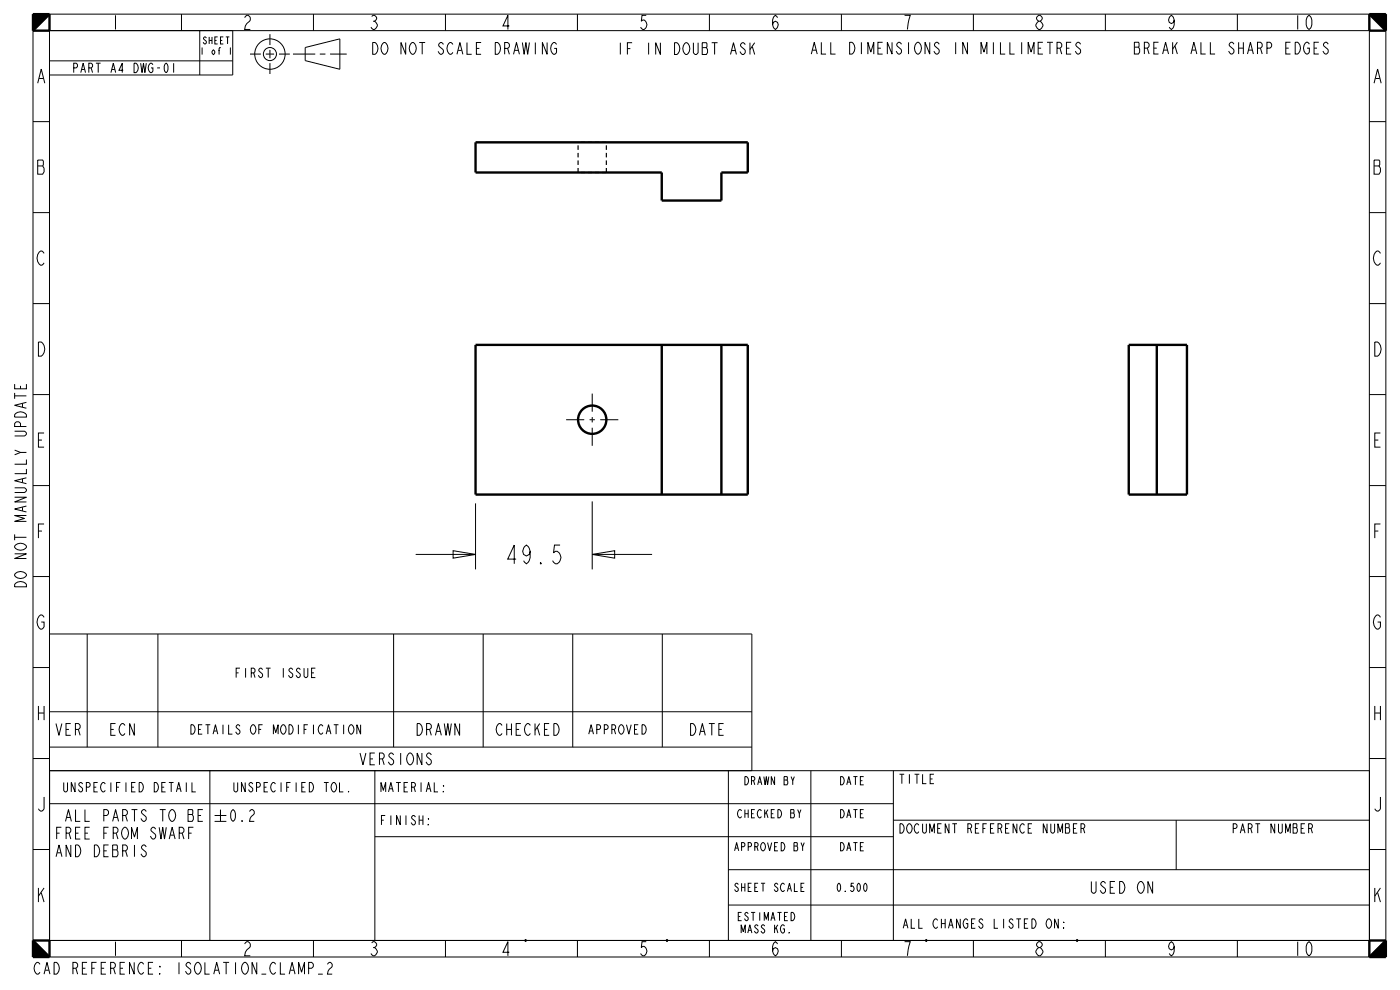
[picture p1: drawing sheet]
<svg xmlns="http://www.w3.org/2000/svg" width="297mm" height="210mm" viewBox="0 0 297 210" stroke-linecap="round" stroke-linejoin="round" font-family="sans-serif">
<path d="M7 3h3.5l-3.5 3.5zM290.5 3h3.5v3.5zM7 199.5l3.5 3.5h-3.5zM294 199.5v3.5h-3.5z" fill="#000"/>
<g fill="none" stroke="#000" stroke-width=".21">
<path d="M7 3h3.5l-3.5 3.5zM7 6.5h287v193h-287zM10.5 3h280v200h-280zM10.5 12.9h38.9M38.5 3v3.5M42.4 6.5v9.4M49.4 6.5v9.4h-38.9M53 11.5h2.3M56.4 11.5h1.8M57.3 7.2v2.4M57.3 10.6v1.8M57.3 13.4v2.3"/>
<path d="M59.2 11.5h2.3M62.2 11.5h4.7M64.7 10.1l7.4-1.9v6.5l-7.4-1.8zM66.5 3v3.5M67.8 11.5h1.2M70 11.5h3.6M94.5 3v3.5M122.5 3v3.5M150.5 3v3.5M178.5 3v3.5M206.5 3v3.5M234.5 3v3.5"/>
<path d="M262.5 3v3.5M290.5 3h3.5v3.5zM7 25.8h3.5M290.5 25.8h3.5M7 45.1h3.5M290.5 45.1h3.5M7 64.4h3.5M290.5 64.4h3.5M7 83.7h3.5M290.5 83.7h3.5M7 103h3.5M88.2 117.6h12.7"/>
<path d="M96.1 116.8l4.8 .8-4.8 .8zM100.9 106.8v14M125.6 117.6l4.8-.8v1.6zM125.6 117.6h12.7M125.6 106.4v14.4M290.5 103h3.5M7 122.3h3.5M10.5 134.5h149v29M18.5 134.5v24M33.5 134.5v24M83.5 134.5v24M102.5 134.5v24"/>
<path d="M121.5 134.5v24M140.5 134.5v24M290.5 122.3h3.5M7 141.6h3.5M10.5 151h149M10.5 158.5h149M290.5 141.6h3.5M7 160.9h3.5M10.5 163.5h280v36h-280M10.5 170.5h179M44.5 163.5v36M45.5 173h2.5"/>
<path d="M45.5 174.2h2.5M46.8 171.7v2.5M49.2 171.9l.2-.2a1.69 1.69 0 0 1 0 2.5 1.77 1.77 0 0 1-.2-2.3zM51.3 174l.1 .2h-.1zM52.9 172.1l.4-.4h.3l.3 .4a.97 .97 0 0 1-.6 1.1l-.4 1h1M79.5 177.5h110M79.5 163.5v36M154.5 163.5v36M172 163.5v36M189.5 174h101M189.5 163.5v36M249.5 174v10.5"/>
<path d="M290.5 160.9h3.5M7 199.5l3.5 3.5h-3.5zM7 180.2h3.5M38.5 199.5v3.5M66.5 199.5v3.5M94.5 199.5v3.5M122.5 199.5v3.5M150.5 199.5v3.5M154.5 184.5h136M154.5 192h136M178.5 199.5v3.5M206.5 199.5v3.5"/>
<path d="M234.5 199.5v3.5M262.5 199.5v3.5M290.5 180.2h3.5M294 199.5v3.5h-3.5z"/>
<circle cx="57.3" cy="11.5" r="3.2"/>
<circle cx="57.3" cy="11.5" r="1.39"/>
</g>
<g fill="none" stroke="#000" stroke-width=".51">
<path d="M10.5 3l-3.5 3.5M10.5 3h-3.5v3.5M10.5 3v3.5h-3.5M290.5 3h3.5v3.5M290.5 3l3.5 3.5M290.5 3v3.5h3.5M100.9 30.2h57.7v6.4h-5.6v5.9h-12.6v-5.9h-39.5zM100.9 73.2h57.7v31.7h-57.7zM140.4 73.2v31.7M153 73.2v31.7M239.5 73.2h12.3v31.7h-12.3zM245.4 73.2v31.7"/>
<path d="M7 199.5l3.5 3.5M7 199.5v3.5h3.5M7 199.5h3.5v3.5M111.3 199.3l.4 .4M111.7 199.3l-.4 .4M141.3 199.3l.4 .4M141.7 199.3l-.4 .4M196.3 199.3l.4 .4M196.7 199.3l-.4 .4M228.3 199.3l.4 .4M228.7 199.3l-.4 .4M294 199.5v3.5h-3.5"/>
<path d="M294 199.5l-3.5 3.5M294 199.5h-3.5v3.5"/>
</g>
<!-- layer: 02___PRT_ALL_AXES -->
<path d="M120.1 89h3.8M125.1 89h1.1M125.6 83.5v3.8M125.6 88.5v1.1M125.6 90.7v3.9M127.3 89h3.9" fill="none" stroke="#000" stroke-width=".21"/>
<g fill="none" stroke="#000" stroke-width=".25">
<path d="M122.6 30.8v1M122.6 32.4v1M122.6 34v1M122.6 35.6v1M123.2 36.6h.9M123.2 30.2h.9M124.7 36.6h.9M124.7 30.2h.9M126.2 36.6h.9M126.2 30.2h.9M127.7 30.2h.9M128.6 30.8v1"/>
<path d="M128.6 32.4v1M128.6 34v1M128.6 35.6v1h-.9"/>
</g>
<circle cx="125.6" cy="89" r="3" fill="none" stroke="#000" stroke-width=".51"/>
<text font-size="5.2" x="106.9" y="119.6">49.5</text>
<g font-size="3.9">
<text x="23.3" y="6.3">1</text>
<text x="51.3" y="6.3">2</text>
<text x="78.2" y="6.3">3</text>
<text x="106.2" y="6.3">4</text>
<text x="135.3" y="6.3">5</text>
<text x="163.3" y="6.3">6</text>
<text x="191.3" y="6.3">7</text>
<text x="219.3" y="6.3">8</text>
<text x="247.3" y="6.3">9</text>
<text x="274.2" y="6.3">10</text>
<text x="7.6" y="17.7">A</text>
<text x="291.1" y="17.7">A</text>
<text x="7.6" y="37">B</text>
<text x="291.1" y="37">B</text>
<text x="7.6" y="56.3">C</text>
<text x="291.1" y="56.3">C</text>
<text x="7.6" y="75.6">D</text>
<text x="291.1" y="75.6">D</text>
<text x="7.6" y="94.9">E</text>
<text x="291.1" y="94.9">E</text>
<text x="7.6" y="114.2">F</text>
<text x="291.1" y="114.2">F</text>
<text x="7.6" y="133.5">G</text>
<text x="291.1" y="133.5">G</text>
<text x="7.6" y="152.8">H</text>
<text x="291.1" y="152.8">H</text>
<text x="7.6" y="172.1">J</text>
<text x="291.1" y="172.1">J</text>
<text x="7.6" y="191.4">K</text>
<text x="291.1" y="191.4">K</text>
<text x="23.3" y="202.8">1</text>
<text x="51.3" y="202.8">2</text>
<text x="78.2" y="202.8">3</text>
<text x="106.2" y="202.8">4</text>
<text x="135.3" y="202.8">5</text>
<text x="163.3" y="202.8">6</text>
<text x="191.3" y="202.8">7</text>
<text x="219.3" y="202.8">8</text>
<text x="247.3" y="202.8">9</text>
<text x="274.2" y="202.8">10</text>
</g>
<g font-size="3.3">
<text x="79.1" y="11.5">DO NOT SCALE DRAWING</text>
<text x="131" y="11.6">IF IN DOUBT ASK</text>
<text x="172.5" y="11.5">ALL DIMENSIONS IN MILLIMETRES</text>
<text x="240.8" y="11.5">BREAK ALL SHARP EDGES</text>
<text x="5.6" y="124.4" transform="rotate(-90 5.6 124.4)">DO NOT MANUALLY UPDATE</text>
<text x="11.6" y="156">VER</text>
<text x="23.1" y="156">ECN</text>
<text x="88.1" y="156">DRAWN</text>
<text x="105.2" y="156">CHECKED</text>
<text x="146.1" y="156">DATE</text>
<text x="76.2" y="162.2">VERSIONS</text>
<text x="11.5" y="178">FREE FROM SWARF</text>
<text x="13.5" y="174.2">ALL PARTS TO BE</text>
<text x="11.5" y="181.7">AND DEBRIS</text>
<text x="231.2" y="189.5">USED ON</text>
<text x="7.3" y="206.6">CAD REFERENCE:</text>
<text x="37.4" y="206.6">ISOLATION_CLAMP_2</text>
</g>
<g font-size="2.6">
<text x="15.3" y="15.4">PART A4 DWG-01</text>
<text x="49.9" y="143.7">FIRST ISSUE</text>
<text x="40.6" y="155.7">DETAILS OF MODIFICATION</text>
<text x="124.8" y="155.7">APPROVED</text>
<text x="13.5" y="168">UNSPECIFIED DETAIL</text>
<text x="49.5" y="168">UNSPECIFIED TOL.</text>
<text x="80.5" y="168">MATERIAL:</text>
<text x="190.5" y="166.2">TITLE</text>
<text x="80.5" y="175">FINISH:</text>
<text x="190.5" y="176.7">DOCUMENT REFERENCE NUMBER</text>
<text x="261.4" y="176.7">PART NUMBER</text>
<text x="191.3" y="196.9">ALL CHANGES LISTED ON:</text>
</g>
<g font-size="2.3">
<text x="157.8" y="166.5">DRAWN BY</text>
<text x="178" y="166.5">DATE</text>
<text x="156.4" y="173.5">CHECKED BY</text>
<text x="178" y="173.5">DATE</text>
<text x="155.8" y="180.5">APPROVED BY</text>
<text x="178" y="180.5">DATE</text>
<text x="155.8" y="189.1">SHEET SCALE</text>
<text x="177.4" y="189.1">0.500</text>
<text x="156.4" y="195.3">ESTIMATED</text>
<text x="157.1" y="197.9">MASS KG.</text>
</g>
<g font-size="2">
<text x="42.3" y="11.6">1 of 1</text>
<text x="43" y="9.3">SHEET</text>
</g>
</svg>
